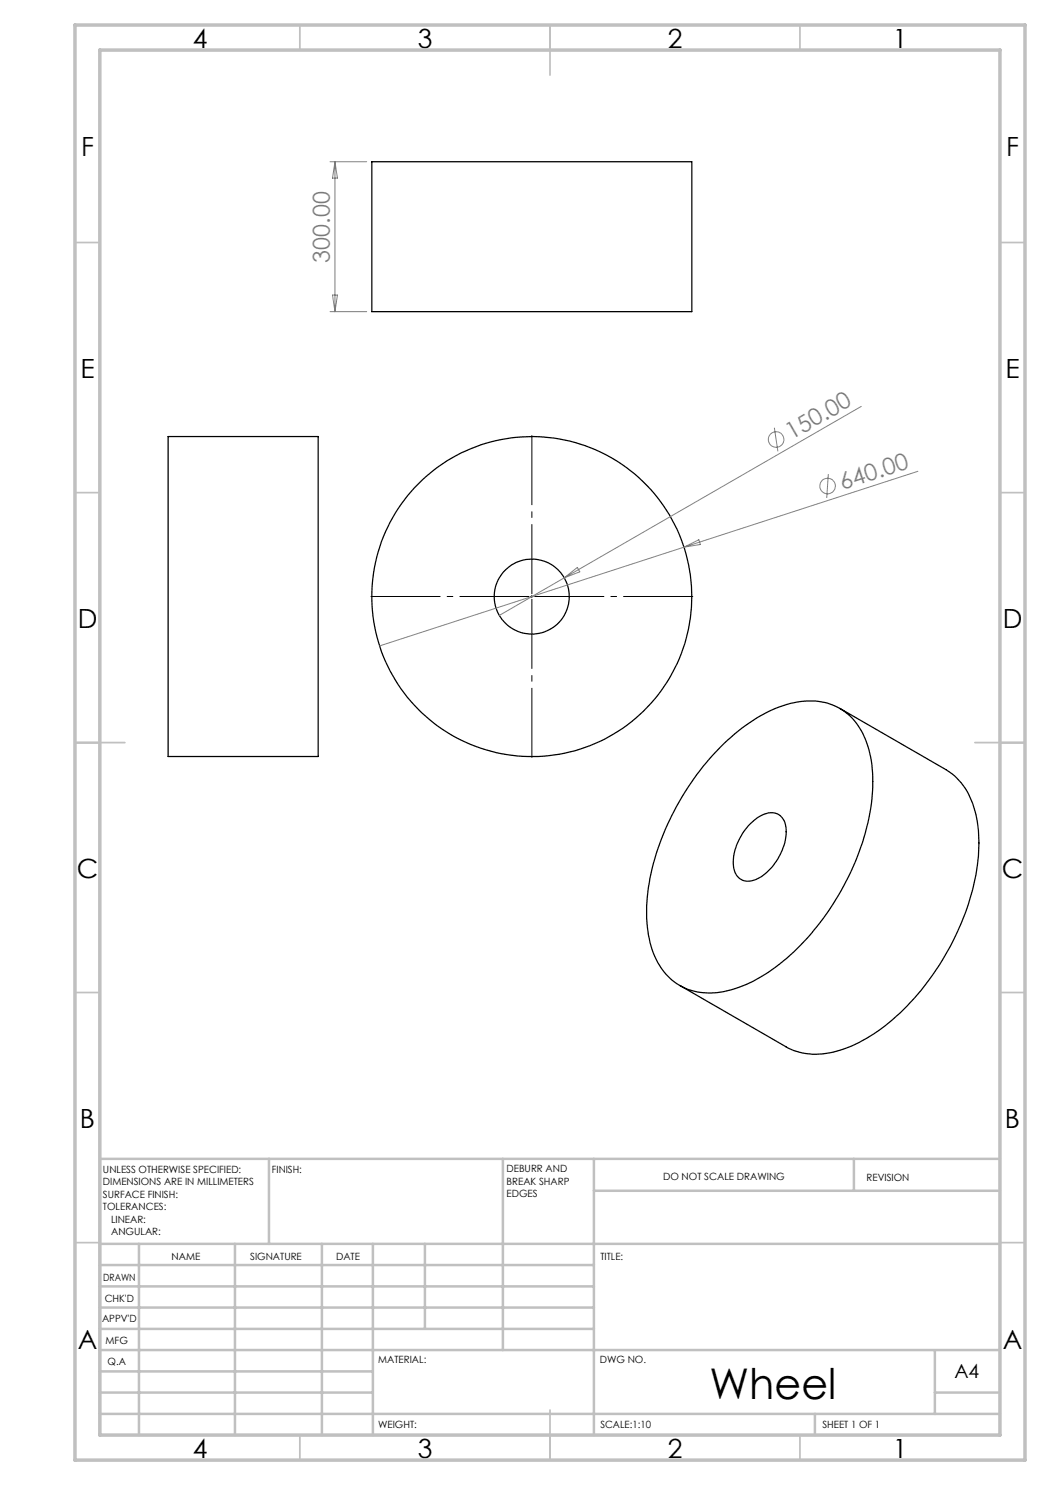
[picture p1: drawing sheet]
<svg xmlns="http://www.w3.org/2000/svg" width="210mm" height="297mm" viewBox="0 0 210 297" stroke-linecap="round" stroke-linejoin="round" font-family="sans-serif">
<g fill="none" stroke="#000" stroke-width=".25">
<path d="M74.4 32.3h64v30h-64zM33.6 87.3h30v64h-30zM144 149.5a30 30 0 0 1 15.5-9.1 11.8 11.8 0 0 1 14.1 8.8 31.7 31.7 0 0 1-.8 18.3 51.4 51.4 0 0 1-19.2 27 21 21 0 0 1-13 4 11.5 11.5 0 0 1-9.9-7.9 29.5 29.5 0 0 1-.3-16.9 53.7 53.7 0 0 1 13.6-24.2zM168 141.7l21.2 12.2a13.6 13.6 0 0 1 6.1 9.8 36.9 36.9 0 0 1-2.6 19.9 51.3 51.3 0 0 1-17.1 22.6 22.4 22.4 0 0 1-13.1 4.7 12 12 0 0 1-5.3-1.6l-21.2-12.2M150.1 164.7a5.5 5.5 0 0 1 5.2-2 3.6 3.6 0 0 1 1.9 4.1 11.5 11.5 0 0 1-6.1 9.1 3 3 0 0 1-4.4-2.8 11.1 11.1 0 0 1 3.4-8.4z"/>
<circle cx="106.4" cy="119.3" r="7.5"/>
<circle cx="106.4" cy="119.3" r="32"/>
</g>
<g fill="none" stroke="#808080" stroke-width=".2">
<path d="M66 32.3h7.3M67 32.3v30M67 32.3l.5 3.3h-1zM66.5 59h1l-.5 3.3zM66 62.3h7.3M154.9 85.5l.7 4.8M165.7 94.8l-.4 4.8M172.3 81.3l-59.4 34.3M183.6 94.3l-107.7 34.9M112.9 115.6l-13 7.5M112.9 115.6l2.6-2.1 .5 .9zM136.8 109.4l3-1.5 .3 1z"/>
<circle cx="155.2" cy="87.9" r="1.55"/>
<circle cx="165.5" cy="97.2" r="1.56"/>
</g>
<path d="M105.9 119.3h-31.8M106.4 118.8v-31.8M106.4 119.8v31.7M106.9 119.3h31.7" fill="none" stroke="#000" stroke-width=".2" stroke-dasharray="15.2 1.3 1.3 1.3" stroke-dashoffset="1.3" stroke-linecap="butt"/>
<path d="M106.1 119.3h.5M106.4 119.1v.5" fill="none" stroke="#000" stroke-width=".2"/>
<g fill="none" stroke="#c0c0c0" stroke-width=".35">
<path d="M60 5v5M110 5v10M160 5v5M15 48.5h5M200 48.5h5M15 98.5h5M200 98.5h5M15 148.5h10M195 148.5h10M15 198.5h5M200 198.5h5M15 248.5h5"/>
<path d="M200 248.5h5M60 287v5M110 282v10M160 287v5"/>
</g>
<g fill="none" stroke="#c0c0c0" stroke-width=".5">
<path d="M53.8 231.8v17M100.6 231.8v38.2M118.8 231.8v55.2M118.8 238.2h81.2M170.8 231.8v6.4M200 231.8h-180v55.2M20 248.8h180M20 257.3h98.8M20 253h98.8M27.8 248.8v38.2M47 248.8v38.2M64.4 248.8v38.2"/>
<path d="M74.6 248.8v38.2M85 248.8v17M20 265.8h98.8M20 261.5h98.8M20 278.5h54.6M20 274.3h54.6M20 270h180M187 278.5h13M187 270v12.8M20 282.8h180M163 282.8v4.2"/>
</g>
<path d="M15 5h190v287h-190zM20 10h180v277h-180z" fill="none" stroke="#c0c0c0" stroke-width=".7"/>
<text font-size="8.5" x="141.9" y="279.7">Wheel</text>
<g font-size="5.3">
<text x="38.5" y="9.5">4</text>
<text x="83.5" y="9.5">3</text>
<text x="133.6" y="9.5">2</text>
<text x="178.6" y="9.5">1</text>
<text x="16.2" y="31.3">F</text>
<text x="201.2" y="31.3">F</text>
<text x="16.1" y="75.5">E</text>
<text x="201.1" y="75.5">E</text>
<text x="15.5" y="125.5">D</text>
<text x="200.5" y="125.5">D</text>
<text x="15.4" y="175.5">C</text>
<text x="200.4" y="175.5">C</text>
<text x="16" y="225.5">B</text>
<text x="201" y="225.5">B</text>
<text x="15.5" y="269.8">A</text>
<text x="200.5" y="269.8">A</text>
<text x="38.5" y="291.5">4</text>
<text x="83.5" y="291.5">3</text>
<text x="133.6" y="291.5">2</text>
<text x="178.6" y="291.5">1</text>
</g>
<g font-size="4.7" fill="#808080">
<text x="66" y="52.5" transform="rotate(-90 66 52.5)">300.00</text>
<text x="158.3" y="88.1" transform="rotate(-30 158.3 88.1)">150.00</text>
<text x="168.5" y="98" transform="rotate(-18 168.5 98)">640.00</text>
</g>
<text font-size="3.9" x="190.9" y="275.5">A4</text>
<g font-size="2">
<text x="20.6" y="234.6">UNLESS OTHERWISE SPECIFIED:</text>
<text x="20.6" y="237.1">DIMENSIONS ARE IN MILLIMETERS</text>
<text x="20.6" y="239.6">SURFACE FINISH:</text>
<text x="54.4" y="234.6">FINISH:</text>
<text x="101.3" y="234.5">DEBURR AND</text>
<text x="101.3" y="237">BREAK SHARP</text>
<text x="101.3" y="239.5">EDGES</text>
<text x="132.6" y="236">DO NOT SCALE DRAWING</text>
<text x="173.3" y="236.2">REVISION</text>
<text x="20.6" y="242.1">TOLERANCES:</text>
<text x="22.2" y="244.6">LINEAR:</text>
<text x="22.2" y="247.1">ANGULAR:</text>
<text x="34.3" y="252">NAME</text>
<text x="50" y="251.9">SIGNATURE</text>
<text x="67.2" y="251.9">DATE</text>
<text x="120.1" y="251.9">TITLE:</text>
<text x="20.6" y="256.1">DRAWN</text>
<text x="20.9" y="260.3">CHK'D</text>
<text x="20.4" y="264.4">APPV'D</text>
<text x="21.1" y="268.8">MFG</text>
<text x="21.5" y="273">Q.A</text>
<text x="75.6" y="272.5">MATERIAL:</text>
<text x="120" y="272.5">DWG NO.</text>
<text x="75.6" y="285.5">WEIGHT:</text>
<text x="120.1" y="285.6">SCALE:1:10</text>
<text x="164.5" y="285.6">SHEET 1 OF 1</text>
</g>
</svg>
